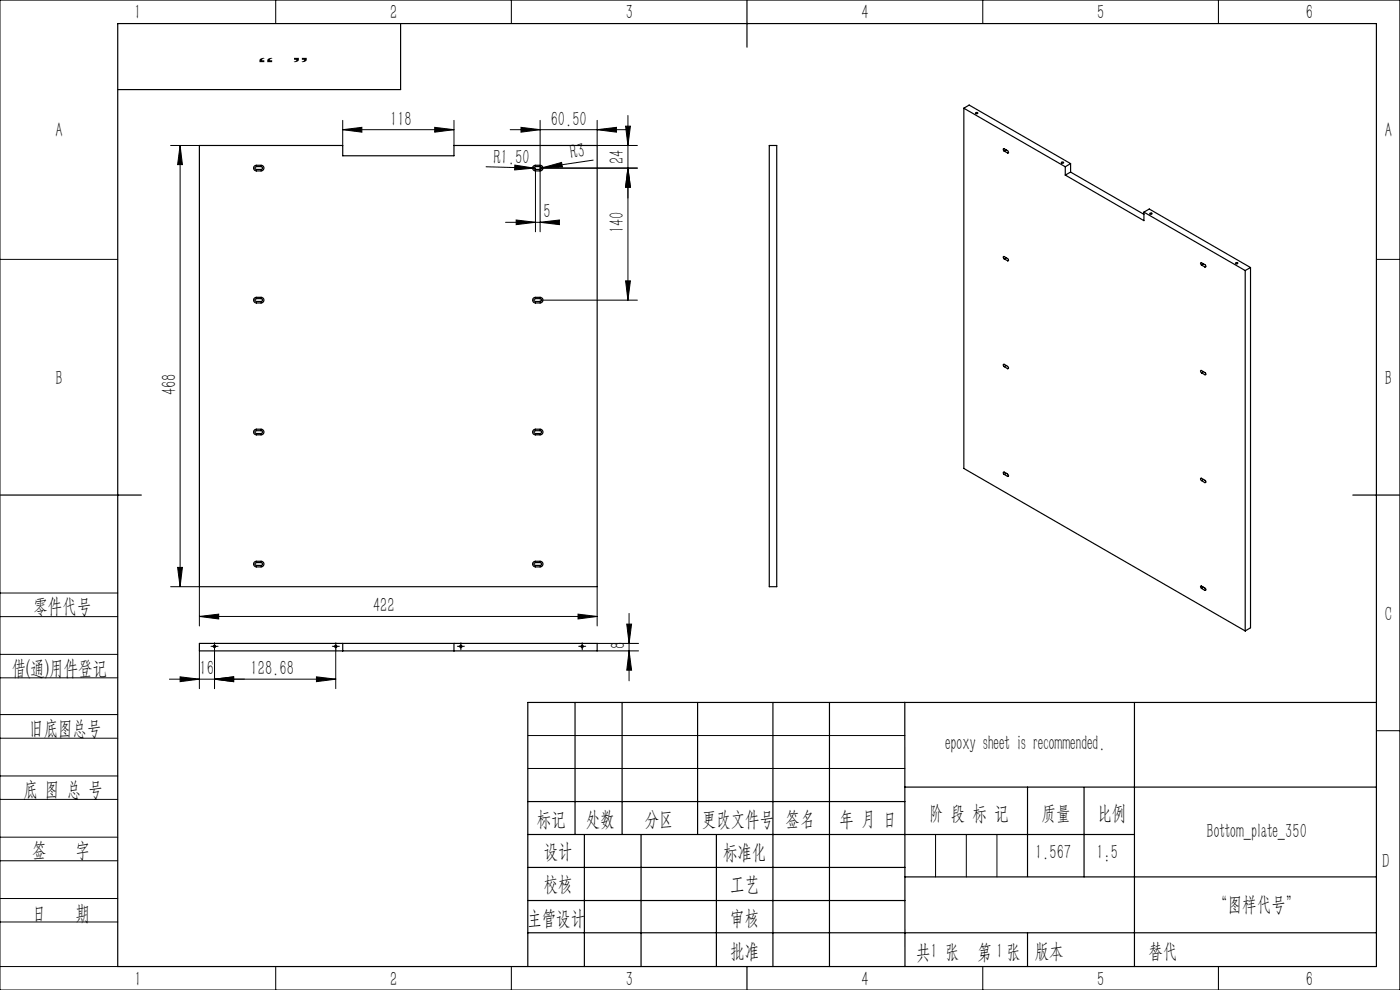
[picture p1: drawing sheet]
<svg xmlns="http://www.w3.org/2000/svg" width="297mm" height="210mm" viewBox="0 0 297 210" stroke-linecap="round" stroke-linejoin="round" font-family="sans-serif">
<g fill="none" stroke="#000" stroke-width=".21">
<path d="M0 0h297v210h-297zM58.5 0v5M108.5 0v5M208.5 0v5M258.5 0v5M36.2 30.9h6.1M38.2 30.9v93.6M38.2 30.9l.5 4h-1zM72.7 27.5l4.1-.5v1zM72.7 27.5h23.6M72.7 25.5v5.4M92.2 27l4.1 .5-4.1 .5z"/>
<path d="M96.3 25.5v5.4M103.1 35.4l10.2 .3M108.2 27.5h24.8M109.2 35l4.1 .7-4.1 .3zM110.5 27l4.1 .5-4.1 .5zM113.3 35.7h.3v13.5M114.6 25.5v23.7M115.2 35.6l3.9-1.1 .2 .9zM115.2 35.6l-.6 .1h20.6M125.8 34l-10.6 1.6M126.7 27.5l4.1-.5v1zM126.7 25.5v5.4h8.5"/>
<path d="M132.7 26.8h1l-.5 4.1zM133.2 35.7l.5 4h-1zM133.2 24.5v39.2M0 55h25M107.2 47.2h11.1M109.5 46.7l4.1 .5-4.1 .5zM114.6 47.2l4.1-.5v1zM132.7 59.6h1l-.5 4.1zM292 55h5M114.6 63.7h20.6M0 138.8h25M0 125.8h25"/>
<path d="M0 130.8h25M36.2 124.5h6.1v8.3M37.7 120.4h1l-.5 4.1zM42.3 130.8l4.1-.5v1zM42.3 130.8h84.4M42.3 138.1v8M45 137.1h1M45.5 136.6v1M45.5 137.9v8.2M70.7 137.1h1M71.2 137.9v8.2M71.2 136.6v1"/>
<path d="M97.3 137.1h.9M97.8 136.6v1M122.6 130.3l4.1 .5-4.1 .5zM123 137.1h1M123.5 136.6v1M126.7 124.5v8.3M126.7 136.5h8.8M126.7 138.1h8.8M133 132.4h1l-.5 4.1zM133.5 138.1l.5 4.1h-1zM133.5 130.1v14.3M0 143.8h25"/>
<path d="M0 156.6h25M0 151.6h25M35.9 144.1h35.3M38.2 143.6l4.1 .5-4.1 .5zM45.5 144.1l4.1-.5v1zM67.1 143.6l4.1 .5-4.1 .5zM112 156h80M292 155h5M0 169.6h25M0 164.6h25M0 177.6h25M112 163h80"/>
<path d="M198.5 177v9M205 177v9M211.5 177v9M0 182.6h25M0 190.6h25M0 195.6h25M0 205h25M58.5 205v5M108.5 205v5M208.5 205v5M258.5 205v5"/>
</g>
<g fill="none" stroke="#000" stroke-width=".21" stroke-dasharray="30.5 1.3 1.3 1.3">
<path d="M45 137.1h-.2M45.5 136.6v-.3M45.5 137.6v.2M46 137.1h.3M70.7 137.1h-.2M71.2 136.6v-.3M71.2 137.6v.2M71.7 137.1h.3M97.3 137.1h-.3M97.8 136.6v-.3M97.8 137.6v.2M98.3 137.1h.2"/>
<path d="M123 137.1h-.2M123.5 136.6v-.3M123.5 137.6v.2M124 137.1h.3"/>
</g>
<g fill="none" stroke="#000" stroke-width=".25">
<path d="M25 5h267v200h-267zM85 5v14h-60M158.5 0v10M42.3 30.9h30.4v2.1h23.6v-2.1h30.4v93.6h-84.4zM53.9 35.3l.3-.2h1.2a.6 .6 0 0 1 .6 .6 .6 .6 0 0 1-.6 .6l-1.4-.2-.2-.3zM54.2 35.4l1.2-.1a.3 .3 0 0 1 .3 .3 .3 .3 0 0 1-.3 .3h-1.1l-.2-.2zM113.1 35.3l.3-.2h1.2a.6 .6 0 0 1 .6 .6 .6 .6 0 0 1-.6 .6l-1.4-.2-.2-.3zM113.4 35.4l1.2-.1a.3 .3 0 0 1 .3 .3 .3 .3 0 0 1-.3 .3h-1.1l-.2-.2zM163.2 30.9h1.6v93.6h-1.6zM204.5 23l1.1-.7 21.5 12.4M204.5 23l21.5 12.4M204.5 23v76.4l59.7 34.4"/>
<path d="M207 23.9h.4v.2h-.4zM213 32.1l-.2-.3 .1-.3 .9 .5 .2 .3-.3 .1M213 32.1l.7 .3M213.5 31.8l-.5 .3M214 32.3l-.3 .1M225.2 34.4h.3l.1 .2a.23 .23 0 0 1-.3 .1 .23 .23 0 0 1-.1-.3zM226 35.4v1.7M226 37.1l16.7 9.7v-1.8M227.1 36.5l-1.1 .6M227.1 36.5l15.6 9M227.1 34.7l-1.1 .7M227.1 34.7v1.8"/>
<path d="M213 54.9l-.2-.3 .1-.2 .9 .5 .2 .3-.3 .1M213 54.9l.7 .4M213.5 54.7l-.5 .2M214 55.2l-.3 .1M242.7 45l21.5 12.4M242.7 45l1.1-.7 21.5 12.5M243.9 45.3a.22 .22 0 0 1 .3-.2 .22 .22 0 0 1 .1 .3l-.2 .1zM254.9 56.2l-.2-.4 .1-.1 .9 .5 .1 .4h-.2M254.9 56.2l.7 .4M255.3 56l-.4 .2M255.8 56.5l-.2 .1M262.1 55.8h.5a.23 .23 0 0 1-.3 .2 .23 .23 0 0 1-.2-.2z"/>
<path d="M264.2 57.4v76.4M265.3 56.8l-1.1 .6M265.3 56.8v76.4l-1.1 .6M54 63.2l1.4-.1a.6 .6 0 0 1 .6 .6 .6 .6 0 0 1-.6 .6l-1.4-.2-.2-.4zM54.1 63.5l.3-.1h1a.3 .3 0 0 1 .3 .3 .3 .3 0 0 1-.3 .3l-1.2-.1zM113.2 63.2l1.4-.1a.6 .6 0 0 1 .6 .6 .6 .6 0 0 1-.6 .6l-1.4-.2-.2-.4zM113.3 63.5l.3-.1h1a.3 .3 0 0 1 .3 .3 .3 .3 0 0 1-.3 .3l-1.2-.1zM213 77.8a.25 .25 0 0 1-.2-.3 .25 .25 0 0 1 .2-.2l.9 .5 .1 .3-.3 .1M213 77.8l.7 .4M213.5 77.5l-.5 .3M214 78.1l-.3 .1M254.9 79.1l-.2-.4 .1-.1 .9 .4 .1 .4-.2 .1"/>
<path d="M254.9 79.1l.7 .4M255.3 78.8l-.4 .3M255.8 79.4l-.2 .1M54 91.2l1.4-.2a.6 .6 0 0 1 .6 .6 .6 .6 0 0 1-.6 .6l-1.4-.1-.2-.4zM54.2 91.4h1.2a.3 .3 0 0 1 .3 .3 .3 .3 0 0 1-.3 .3l-1.1-.1-.2-.3zM113.2 91.2l1.4-.2a.6 .6 0 0 1 .6 .6 .6 .6 0 0 1-.6 .6l-1.4-.1-.2-.4zM113.4 91.4h1.2a.3 .3 0 0 1 .3 .3 .3 .3 0 0 1-.3 .3l-1.1-.1-.2-.3zM0 105h30M54 119.2l1.4-.1a.6 .6 0 0 1 .6 .6 .6 .6 0 0 1-.6 .6l-1.4-.2-.2-.3zM54.2 119.4l1.2-.1a.3 .3 0 0 1 .3 .3 .3 .3 0 0 1-.3 .3h-1.1l-.2-.2zM113.2 119.2l1.4-.1a.6 .6 0 0 1 .6 .6 .6 .6 0 0 1-.6 .6l-1.4-.2-.2-.3zM113.4 119.4l1.2-.1a.3 .3 0 0 1 .3 .3 .3 .3 0 0 1-.3 .3h-1.1l-.2-.2z"/>
<path d="M213 100.6l-.2-.2 .1-.3 1 .6v.3l-.2 .1M213 100.6l.7 .5M213.5 100.4l-.5 .2M214 100.9l-.3 .2M254.9 101.9l-.2-.3 .1-.2 .8 .5a.25 .25 0 0 1 .2 .2 .25 .25 0 0 1-.2 .3M254.9 101.9l.7 .5M255.3 101.7l-.4 .2M255.8 102.2l-.2 .2M287 105h10M42.3 136.5h84.4v1.6h-84.4zM72.7 136.5v1.6M96.3 136.5v1.6"/>
<path d="M254.9 124.8l-.2-.3 .1-.2 .8 .4a.25 .25 0 0 1 .2 .3 .25 .25 0 0 1-.2 .2M254.9 124.8l.7 .4M255.3 124.6l-.4 .2M255.8 125.1l-.2 .1M122 149v28M132 149v28M148 149v28M164 149v56M176 149v56M191.9 149l.1 56M240.7 149v56M292 149h-180v56"/>
<path d="M112 177h128.7M112 170h80M124 177v28M136 177v28M152 177v28M191.9 167h100.1M218 167v18.9M230 167v19M112 197.9h180M112 184h80M112 191h80M192 186h100"/>
<path d="M218 197.9v7.1M158.5 205v5"/>
<circle cx="45.5" cy="137.1" r=".25"/>
<circle cx="71.2" cy="137.1" r=".25"/>
<circle cx="97.8" cy="137.1" r=".24"/>
<circle cx="123.5" cy="137.1" r=".25"/>
</g>
<g fill="#000">
<path d="M109.2 35l4.1 .7-4.1 .3zM115.2 35.6l3.9-1.1 .2 .9z"/>
<path d="M72.7 27.5l4.1-.5v1zM92.2 27l4.1 .5-4.1 .5zM45.5 144.1l4.1-.5v1zM67.1 143.6l4.1 .5-4.1 .5z"/>
<path d="M133.2 35.7l.5 4h-1zM132.7 59.6h1l-.5 4.1z"/>
<path d="M37.7 120.4h1l-.5 4.1zM38.2 30.9l.5 4h-1zM133.2 35.7l.5 4h-1zM132.7 26.8h1l-.5 4.1z"/>
<path d="M122.6 130.3l4.1 .5-4.1 .5zM42.3 130.8l4.1-.5v1zM114.6 47.2l4.1-.5v1zM109.5 46.7l4.1 .5-4.1 .5zM126.7 27.5l4.1-.5v1zM110.5 27l4.1 .5-4.1 .5zM45.5 144.1l4.1-.5v1zM38.2 143.6l4.1 .5-4.1 .5z"/>
<path d="M133 132.4h1l-.5 4.1zM133.5 138.1l.5 4.1h-1z"/>
</g>
<g font-size="4.4">
<text x="28.5" y="4.1">1</text>
<text x="82.7" y="4.1">2</text>
<text x="132.7" y="4.1">3</text>
<text x="182.7" y="4.1">4</text>
<text x="232.7" y="4.1">5</text>
<text x="277" y="4.1">6</text>
<text x="11.8" y="29.1">A</text>
<text x="82.8" y="26.6">118</text>
<text x="116.8" y="26.6">60.50</text>
<text x="293.8" y="29.1">A</text>
<text x="104.7" y="34.7" transform="rotate(1 104.7 34.7)">R1.50</text>
<text x="121.2" y="33.8" transform="rotate(-9 121.2 33.8)">R3</text>
<text x="132.4" y="34.9" transform="rotate(-90 132.4 34.9)">24</text>
<text x="115.3" y="46.3">5</text>
<text x="132.4" y="49.4" transform="rotate(-90 132.4 49.4)">140</text>
<text x="11.8" y="81.6">B</text>
<text x="37.3" y="83.8" transform="rotate(-90 37.3 83.8)">468</text>
<text x="293.8" y="81.6">B</text>
<text x="7.1" y="130.1">零件代号</text>
<text x="79.1" y="129.9">422</text>
<text x="293.8" y="131.6">C</text>
<text x="132.6" y="137.8" transform="rotate(-90 132.6 137.8)">8</text>
<text x="2.5" y="143.2">借(通)用件登记</text>
<text x="42.3" y="143.2">16</text>
<text x="53.2" y="143.2">128.68</text>
<text x="6.2" y="155.8">旧底图总号</text>
<text x="200.5" y="159.1">epoxy sheet is recommended.</text>
<text x="5" y="168.9">底 图 总 号</text>
<text x="197.1" y="173.8">阶 段 标 记</text>
<text x="221" y="173.8">质量</text>
<text x="232.8" y="173.8">比例</text>
<text x="113.9" y="175.2">标记</text>
<text x="124.3" y="175.2">处数</text>
<text x="136.8" y="175.2">分区</text>
<text x="148.9" y="175.2">更改文件号</text>
<text x="166.7" y="175.2">签名</text>
<text x="178.1" y="175.2">年 月 日</text>
<text x="256" y="177.8">Bottom_plate_350</text>
<text x="6.8" y="181.9">签</text>
<text x="16" y="181.9">字</text>
<text x="115.3" y="182.1">设计</text>
<text x="153.4" y="182.2">标准化</text>
<text x="219.6" y="182.1">1.567</text>
<text x="232.6" y="182.1">1:5</text>
<text x="293.3" y="184.1">D</text>
<text x="115.3" y="189">校核</text>
<text x="154.9" y="189">工艺</text>
<text x="6.8" y="195.2">日</text>
<text x="16" y="195.2">期</text>
<text x="111.9" y="196.2">主管设计</text>
<text x="154.9" y="196.2">审核</text>
<text x="257.4" y="193.2">“图样代号”</text>
<text x="154.9" y="203.1">批准</text>
<text x="194.4" y="203.4">共 张</text>
<text x="197.4" y="203.1">1</text>
<text x="207.4" y="203.4">第 张</text>
<text x="211.3" y="203.1">1</text>
<text x="219.5" y="203.1">版本</text>
<text x="243.6" y="203.1">替代</text>
<text x="28.5" y="209.1">1</text>
<text x="82.8" y="209.1">2</text>
<text x="132.7" y="209.1">3</text>
<text x="182.7" y="209.1">4</text>
<text x="232.7" y="209.1">5</text>
<text x="277" y="209.1">6</text>
</g>
<g font-size="4">
<text x="58.2" y="10.3" transform="rotate(-180 58.2 10.3)">”</text>
<text x="65.5" y="10.3" transform="rotate(-180 65.5 10.3)">“</text>
</g>
</svg>
